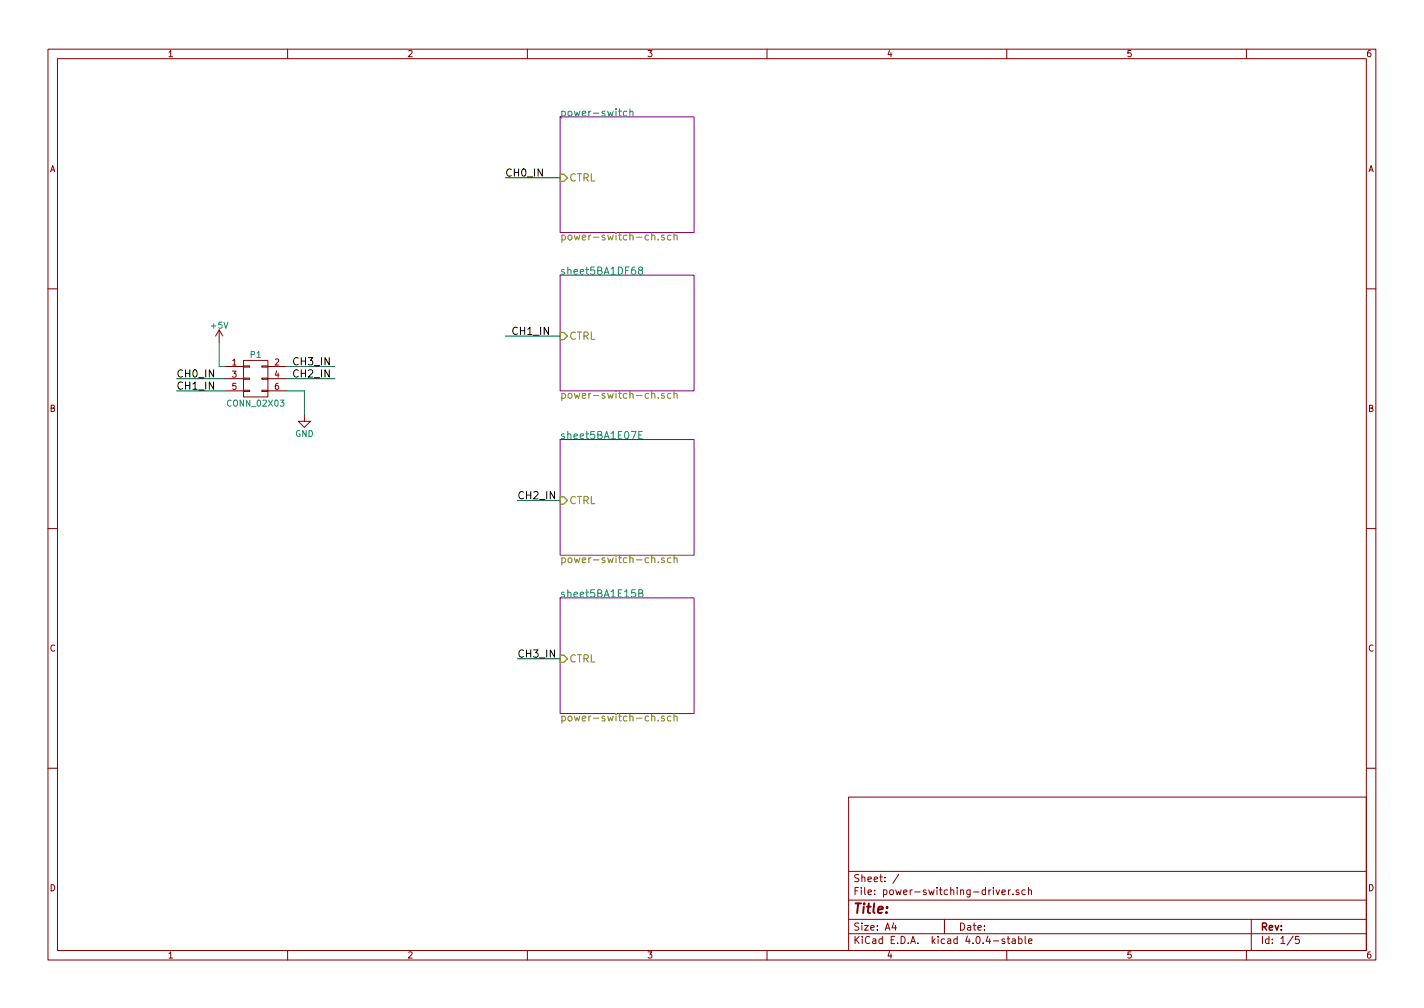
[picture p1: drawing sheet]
<svg xmlns="http://www.w3.org/2000/svg" width="297mm" height="210mm" viewBox="0 0 297 210" stroke-linecap="round" stroke-linejoin="round" font-family="sans-serif">
<g fill="none" stroke="#840000" stroke-width=".21">
<path d="M10 10.3h277v189.9h-277zM12 12.2h273v186.1h-273zM60 10.3v1.9M110 10.3v1.9M160 10.3v1.9M210 10.3v1.9M260 10.3v1.9M10 60.2h2M45.7 68.8l-.7 1.3M45.7 68.8v2.6M45.7 68.8l.8 1.3M47 76.4h3.8"/>
<path d="M47 79h3.8M50.8 78.9h1.3v.2h-1.3zM50.8 76.3h1.3v.3h-1.3zM50.8 75.2h5.1v7.6h-5.1zM54.6 78.9h1.3v.2h-1.3zM54.6 76.3h1.3v.3h-1.3zM55.9 76.4h3.8M55.9 79h3.8M285 60.2h2M47 81.5h3.8M50.8 81.4h1.3v.3h-1.3zM54.6 81.4h1.3v.3h-1.3z"/>
<path d="M55.9 81.5h3.8M63.5 86.6v1.3h1.3l-1.3 1.2-1.3-1.2h1.3M10 110.3h2M285 110.3h2M10 160.2h2M177 166.3h108v32h-108zM285 160.2h2M60 198.3v1.9M110 198.3v1.9M160 198.3v1.9M177 194.8h108M177 191.8h108"/>
<path d="M177 187.8h108M177 181.8h108M186.4 192.5l-.3 1h.9M186.8 193v1M187.5 182.3l-1.3 2M197 191.8v3M207.8 185.6l.3 1 .4-1M209 186.1l.7-.1v-.3l-.5-.1-.2 .2 .1 .7h.6M209.6 195.9l-.4-.1-.2 .2 .1 .3 .5 .1v.3h-.6M210 198.3v1.9M210.1 195.8h.5M210.3 195.3v1.3l.3 .2"/>
<path d="M210.4 185.6v1M210.8 185.6l-.4 .3M211.2 195.9h.5l.1 .9M211.3 186.5v.1M211.8 196.2l-.5 .1-.2 .2 .2 .3 .5-.1M212.5 195.9l.4-.1 .3 .3-.1 .6h-.6M212.5 195.3v1.5M212.5 185.7l-.3-.1-.3 .2 .1 .2 .5 .2v.3h-.6M213.8 195.3v1.3l.2 .2M213.9 185.7l-.5-.1-.2 .3v.6l.2 .1 .5-.1M214.5 185.7l.2-.1 .4 .1 .1 .9M214.5 185.1v1.5"/>
<path d="M214.6 196.3l.7-.1-.1-.3-.4-.1-.2 .2v.7h.6M260 198.3v1.9M261 191.8v6.5M269.7 195.2l-1.2 2M271 195.3h-.7l-.1 .7h.7l.1 .2v.5l-.2 .1-.6-.1"/>
</g>
<path d="M105.4 37.1h11.4M36.8 79h10.2M45.7 71.4v5h1.3M59.7 76.4h10.1M59.7 79h10.1M105.4 70.1h11.4M36.8 81.5h10.2M59.7 81.5h3.8v5.1M107.9 104.4h8.9M107.9 137.4h8.9" fill="none" stroke="#008400" stroke-width=".21"/>
<path d="M116.8 24.4h28v24.1h-28zM116.8 57.4h28v24.1h-28zM116.8 91.7h28v24.1h-28zM116.8 124.7h28v24.1h-28z" fill="none" stroke="#840084" stroke-width=".21"/>
<path d="M130.8 23.3l-.5-.1-.3 .3 .2 .6h.6M131.4 23.3h.1a.36 .36 0 0 1 .6 .1v.8M131.4 22.7v1.5M133.5 56.4l-.3-.3v-.3l.3-.1 .4 .1 .2 .2-.1 .2-.7 .2-.1 .2v.3l.3 .3h.3l.3-.3v-.3l-.3-.2M133.2 90.7h.6M134 90h-.8v1.5h.8M133.2 123.7h.7l.2-.3-.1-.2-.8-.2v1.5h.6l.3-.2v-.3l-.3-.3" fill="none" stroke="#008484" stroke-width=".21"/>
<g fill="none" stroke="#848400" stroke-width=".21">
<path d="M137.3 49.9v.2M138.6 49.1l-.4-.1-.2 .3v.2l.6 .1v.4h-.6M140 49.1l-.5-.1-.3 .3 .2 .7h.6M140.6 49.2l.1-.1a.36 .36 0 0 1 .5 .2v.8M140.6 48.5v1.6M137.3 82.9v.2M138.6 82.1h-.4l-.2 .2v.2l.6 .1v.4h-.6M140 82.1h-.5l-.3 .3 .2 .6h.6M140.6 82.2l.1-.1a.36 .36 0 0 1 .5 .2v.8M140.6 81.6v1.5M137.3 117.2v.2M138.6 116.4h-.4l-.2 .2v.2l.6 .1v.4h-.6"/>
<path d="M140 116.4h-.5l-.3 .3 .2 .6h.6M140.6 116.5l.1-.1a.36 .36 0 0 1 .5 .2v.8M140.6 115.8v1.6M137.3 150.2v.2M138.6 149.4h-.4l-.2 .2v.2l.6 .2v.3h-.6M140 149.4h-.5l-.3 .3 .2 .6h.6M140.6 149.5l.1-.1a.36 .36 0 0 1 .5 .2v.8M140.6 148.9v1.5"/>
</g>
<path d="M116.8 36.3h.8l.8 .8-.8 .7h-.8zM116.8 69.3h.8l.8 .8-.8 .8h-.8zM116.8 103.6h.8l.8 .8-.8 .8h-.8zM116.8 136.6h.8l.8 .8-.8 .8h-.8z" fill="none" stroke="#848400" stroke-width=".25"/>
<text font-size="2.8" fill="#840000" x="178" y="190.5">Title:</text>
<g font-size="2.1" fill="#008484">
<text x="116.8" y="24.3">power-switch</text>
<text x="116.8" y="57.3">sheet5BA1DF68</text>
<text x="116.8" y="91.6">sheet5BA1E07E</text>
<text x="116.8" y="124.6">sheet5BA1E15B</text>
</g>
<g font-size="2.1">
<text x="105.4" y="36.8">CH0_IN</text>
<text x="106.7" y="69.8">CH1_IN</text>
<text x="61" y="76.2">CH3_IN</text>
<text x="36.8" y="78.7">CH0_IN</text>
<text x="36.8" y="81.3">CH1_IN</text>
<text x="61" y="78.7">CH2_IN</text>
<text x="107.9" y="104.1">CH2_IN</text>
<text x="107.9" y="137.2">CH3_IN</text>
</g>
<g font-size="2.1" fill="#848400">
<text x="118.8" y="37.8">CTRL</text>
<text x="116.8" y="50.1">power-switch-ch.sch</text>
<text x="118.8" y="70.9">CTRL</text>
<text x="116.8" y="83.2">power-switch-ch.sch</text>
<text x="118.8" y="105.2">CTRL</text>
<text x="116.8" y="117.4">power-switch-ch.sch</text>
<text x="118.8" y="138.2">CTRL</text>
<text x="116.8" y="150.5">power-switch-ch.sch</text>
</g>
<g font-size="2.1" fill="#840000">
<text x="178" y="184">Sheet: /</text>
<text x="178" y="186.7">File: power-switching-driver.sch</text>
<text x="178" y="196.9">KiCad E.D.A. kicad 4.0.4-stable</text>
<text x="178" y="194.1">Size: A4</text>
<text x="200" y="194.1">Date:</text>
<text x="263" y="194.1">Rev:</text>
<text x="263" y="196.9">Id: 1/5</text>
</g>
<g font-size="1.8" fill="#840000">
<text x="35" y="11.9">1</text>
<text x="85" y="11.9">2</text>
<text x="135" y="11.9">3</text>
<text x="185" y="11.9">4</text>
<text x="235" y="11.9">5</text>
<text x="285" y="11.9">6</text>
<text x="10.4" y="35.9">A</text>
<text x="285.4" y="35.9">A</text>
<text x="48.4" y="76.2">1</text>
<text x="57.3" y="76.2">2</text>
<text x="48.4" y="78.7">3</text>
<text x="48.4" y="81.3">5</text>
<text x="57.3" y="78.7">4</text>
<text x="57.3" y="81.3">6</text>
<text x="10.4" y="85.9">B</text>
<text x="285.4" y="85.9">B</text>
<text x="10.4" y="135.9">C</text>
<text x="285.4" y="135.9">C</text>
<text x="10.4" y="185.9">D</text>
<text x="285.4" y="185.9">D</text>
<text x="35" y="199.9">1</text>
<text x="85" y="199.9">2</text>
<text x="135" y="199.9">3</text>
<text x="185" y="199.9">4</text>
<text x="235" y="199.9">5</text>
<text x="285" y="199.9">6</text>
</g>
<g font-size="1.8" fill="#008484">
<text x="44.1" y="68.5">+5V</text>
<text x="52.3" y="74.6">P1</text>
<text x="47.7" y="84.8">CONN_02X03</text>
<text x="61.5" y="91.1">GND</text>
</g>
</svg>
